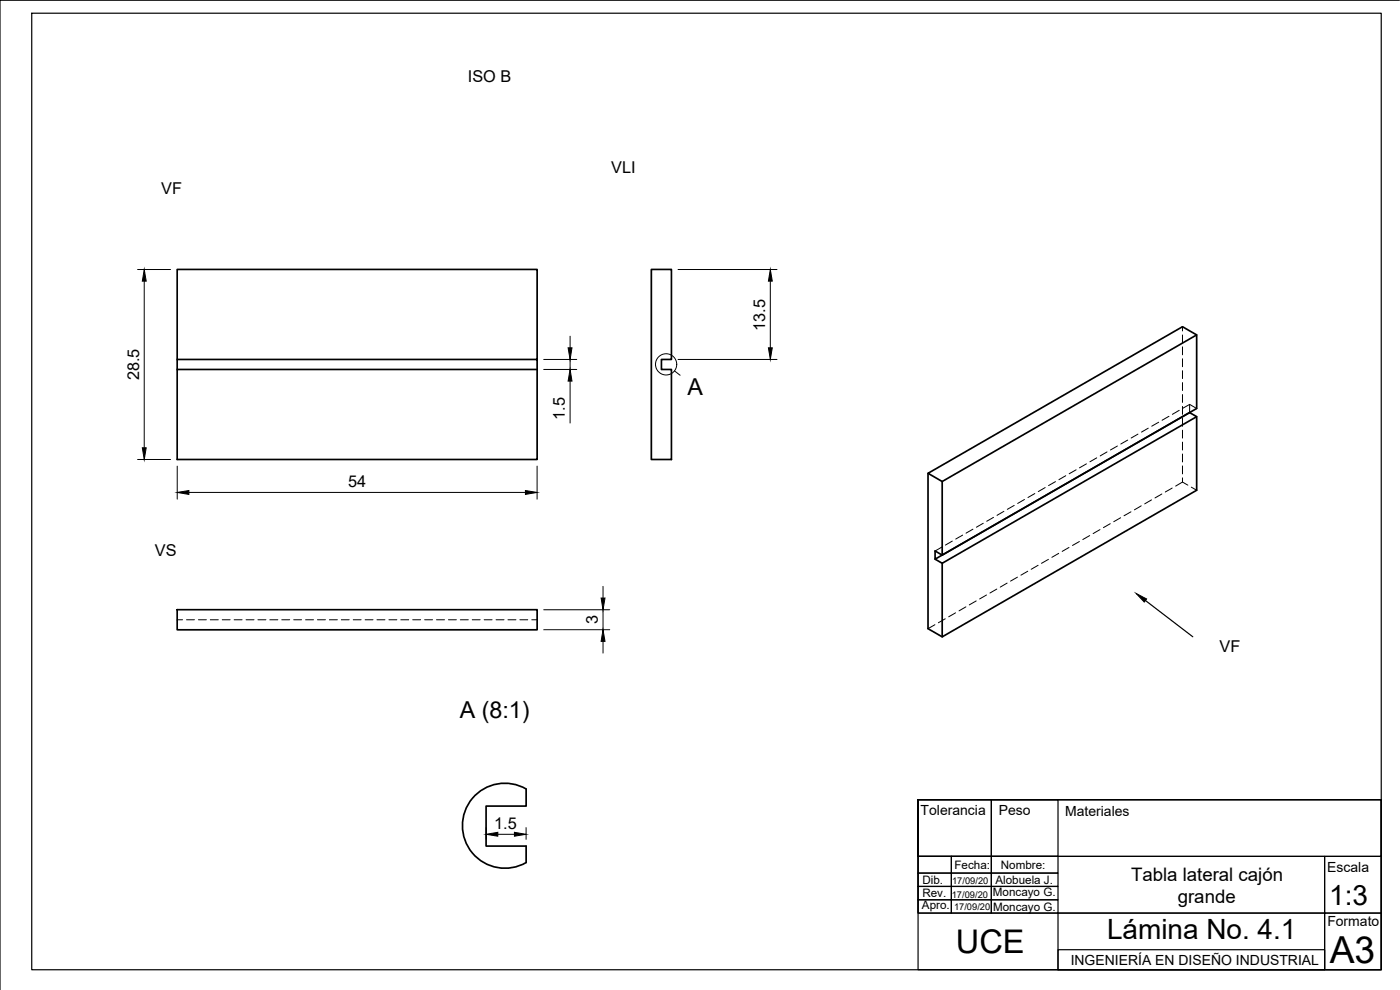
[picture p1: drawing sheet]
<svg xmlns="http://www.w3.org/2000/svg" width="420mm" height="297mm" viewBox="0 0 420 297" stroke-linecap="round" stroke-linejoin="round" font-family="sans-serif">
<!-- layer: Visible -->
<path d="M195.5 80.8h6v27.1h-3v3h3v27h-6zM53.2 107.9v3h108M161.2 107.9h-108v-27.1h108v57.1h-108v-27M359.1 100.5l-76.3 44v22l76.3-43.9v-22.1l-4.2-2.5-76.4 44 4.3 2.5M357 123.8l2.1 1.2v22.1l-76.3 44-4.3-2.5v-46.6M357 123.8l-76.4 44v-2.5l2.2 1.2M357 123.8h.1M359.1 125l-76.3 44-2.2-1.2M282.8 169v22.1M53.2 182.9h108v6.1h-108zM157.9 236.7a12.7 12.7 0 0 0-19.1 11.1 12.7 12.7 0 0 0 19.1 11v-4.9h-12v-12h12v-5.2" fill="none" stroke="#000" stroke-width=".51"/>
<!-- layer: Hidden -->
<g fill="none" stroke="#000" stroke-width=".3">
<path d="M354.9 98v1.3M354.9 100.5v2.4M354.9 104.1v2.4M354.9 107.6v2.4M354.9 111.2v2.4M354.9 114.8v2.4M354.9 118.4v2.3M326.1 139.2l-2.1 1.2M329.1 137.4l-2 1.2M332.2 135.6l-2 1.2M335.3 133.8l-2 1.2M338.4 132l-2 1.2"/>
<path d="M341.5 130.2l-2 1.2M344.6 128.5l-2 1.2M347.7 126.7l-2 1.2M350.8 124.9l-2.1 1.2M353.9 123.1l-2 1.2M354.9 121.9v2.4M354.9 125.5v2.4M354.9 129.1v2.4M354.9 132.7v2.3M354.9 136.2v2.4M354.9 139.8v2.4M357 121.3l2.1 1.3"/>
<path d="M357 121.3v2.5M357 121.3l-2.1 1.2M292 158.8l-2.1 1.2M295.1 157l-2.1 1.2M298.2 155.2l-2.1 1.2M301.3 153.4l-2.1 1.2M304.4 151.6l-2.1 1.2M307.5 149.9l-2.1 1.2M310.6 148.1l-2.1 1.2M313.7 146.3l-2.1 1.2M316.8 144.5l-2.1 1.2M319.8 142.7l-2 1.2"/>
<path d="M323 141l-2.1 1.1M330.1 158.9l-2 1.2M333.2 157.1l-2 1.2M336.3 155.3l-2.1 1.2M339.4 153.6l-2.1 1.2M342.5 151.8l-2.1 1.2M345.6 150l-2.1 1.2M348.7 148.2l-2.1 1.2M351.8 146.4l-2.1 1.2M354.9 144.6l1.6 1M354.9 143.4v1.2M354.9 144.6l-2.1 1.2"/>
<path d="M357.5 146.2l1.6 .9M282.7 164.1l-2.1 1.2M285.8 162.4l-2.1 1.1M288.9 160.6l-2.1 1.1M296.1 178.5l-2.1 1.2M299.1 176.7l-2 1.2M302.3 174.9l-2.1 1.3M305.4 173.2l-2.1 1.2M308.4 171.4l-2 1.2M311.6 169.6l-2.1 1.2M314.6 167.8l-2 1.2M317.7 166l-2 1.2"/>
<path d="M320.8 164.3l-2 1.1M323.9 162.5l-2 1.2M327 160.7l-2 1.2M53.2 186h1.6M56 186h2.4M59.5 186h2.4M63.1 186h2.4M66.7 186h2.4M70.3 186h2.3M73.9 186h2.3M77.4 186h2.4M81 186h2.4"/>
<path d="M84.6 186h2.3M88.1 186h2.4M91.7 186h2.4M95.3 186h2.4M98.8 186h2.4M102.4 186h2.4M106 186h2.4M109.6 186h2.4M113.1 186h2.4M116.7 186h2.4M120.3 186h2.4M123.9 186h2.3"/>
<path d="M127.4 186h2.4M131 186h2.4M134.6 186h2.4M138.2 186h2.3M141.7 186h2.4M145.3 186h2.4M148.9 186h2.4M152.4 186h2.4M156 186h2.4M159.6 186h1.6M280.6 187.4l-2.1 1.2M283.7 185.7l-2.1 1.1"/>
<path d="M286.8 183.9l-2.1 1.2M289.9 182.1l-2.1 1.2M293 180.3l-2.1 1.2"/>
</g>
<!-- layer: Sketch1 -->
<g fill="none" stroke="#000" stroke-width=".36">
<path d="M9.5 4h405v287h-405zM420 .1h-420v296.9M343.8 180.2l14.2 10.9M275.5 240h22v16.9h-22zM275.5 240h139v51h-139v-51v16.9h139v-16.9zM297.5 240h20v16.9h-20zM275.5 256.9h10v5.1h-10zM275.5 256.9h122v17.1h-122zM285.5 256.9h12v5.1h-12zM297.5 256.9h20v5.1h-20zM397.5 256.9h17v17.1h-17zM275.5 270h10v4h-10z"/>
<path d="M275.5 266h10v4h-10zM275.5 262h10v4h-10zM285.5 270h12v4h-12zM285.5 266h12v4h-12zM285.5 262h12v4h-12zM297.5 270h20v4h-20zM297.5 266h20v4h-20zM297.5 262h20v4h-20zM317.5 274h80v17h-80zM397.5 274h17v17h-17zM317.5 285h80v6h-80z"/>
</g>
<path d="M341 178.1l3.1 1.6-.7 .9z" fill="#000" stroke="#000" stroke-width=".3"/>
<!-- layer: Dimensions -->
<g fill="none" stroke="#000" stroke-width=".3">
<path d="M41.3 80.9h9.9M43.3 84.4v50M203.5 80.9h29.7M231.2 84.4v20M163.2 107.9h9.9M163.2 110.9h9.9M171.1 100.9v3.5M171.1 107.9v3M171.1 114.3v12.6M203.5 107.9h29.7M41.3 137.9h9.9M53.2 139.9v9.9"/>
<path d="M161.2 139.9v9.9M56.7 147.8h101M181 175.9v3.5M163.2 183h19.8M163.2 188.9h19.8M181 183v5.9M181 192.4v3.5M145.9 248.3v3.5M149.4 250.3h5M157.9 248.3v3.5"/>
</g>
<path d="M43.3 80.9l.6 3.5h-1.2zM231.2 80.9l.6 3.5h-1.2zM170.5 104.4h1.2l-.6 3.5zM171.1 110.9l.6 3.4h-1.2zM230.6 104.4h1.2l-.6 3.5zM42.7 134.4h1.2l-.6 3.5zM53.2 147.8l3.5-.6v1.1zM157.7 147.2l3.5 .6-3.5 .5zM180.4 179.4h1.2l-.6 3.6zM181 188.9l.6 3.5h-1.2zM145.9 250.3l3.5-.6v1.2zM154.4 249.7l3.5 .6-3.5 .6z" fill="#000" stroke="#000" stroke-width=".3"/>
<!-- layer: Annotations -->
<g fill="none" stroke="#000" stroke-width=".3">
<path d="M202.4 111.3l1.7 1.3"/>
<circle cx="199.9" cy="109.3" r="3.2"/>
</g>
<text font-size="11.2" x="399.1" y="289">A3</text>
<text font-size="9.8" x="286.9" y="285.9">UCE</text>
<g font-size="8.4">
<text x="398.9" y="271.5">1:3</text>
<text x="332.2" y="281.7">Lámina No. 4.1</text>
</g>
<g font-size="7">
<text x="206.4" y="118.6">A</text>
<text x="138" y="215.3">A (8:1)</text>
</g>
<g font-size="5.6">
<text x="339.4" y="264.3">Tabla lateral cajón</text>
<text x="353.5" y="271">grande</text>
</g>
<g font-size="4.9">
<text x="140.4" y="24.5">ISO B</text>
<text x="183.5" y="52">VLI</text>
<text x="48.4" y="58.3">VF</text>
<text x="229.6" y="99.3" transform="rotate(-90 229.6 99.3)">13.5</text>
<text x="41.7" y="114.1" transform="rotate(-90 41.7 114.1)">28.5</text>
<text x="169.5" y="126" transform="rotate(-90 169.5 126)">1.5</text>
<text x="104.5" y="146.2">54</text>
<text x="46.5" y="166.7">VS</text>
<text x="179.4" y="187.3" transform="rotate(-90 179.4 187.3)">3</text>
<text x="366" y="195.7">VF</text>
<text x="148.3" y="248.8">1.5</text>
</g>
<g font-size="4.2">
<text x="276.3" y="244.4">Tolerancia</text>
<text x="299.7" y="244.5">Peso</text>
<text x="319.7" y="244.8">Materiales</text>
<text x="398.3" y="261.7">Escala</text>
<text x="398.4" y="277.9">Formato</text>
<text x="321.3" y="289.5">INGENIERÍA EN DISEÑO INDUSTRIAL</text>
</g>
<g font-size="3.5">
<text x="286.4" y="260.8">Fecha:</text>
<text x="300.4" y="260.7">Nombre:</text>
<text x="276.8" y="269.2">Rev.</text>
<text x="276.8" y="265.2">Dib.</text>
<text x="298" y="268.9">Moncayo G.</text>
<text x="298.7" y="265.1">Alobuela J.</text>
<text x="276.7" y="272.6">Apro.</text>
<text x="298" y="273.5">Moncayo G.</text>
</g>
<g font-size="2.8">
<text x="285.6" y="269.3">17/09/20</text>
<text x="285.8" y="265.2">17/09/20</text>
<text x="286.3" y="273">17/09/20</text>
</g>
</svg>
